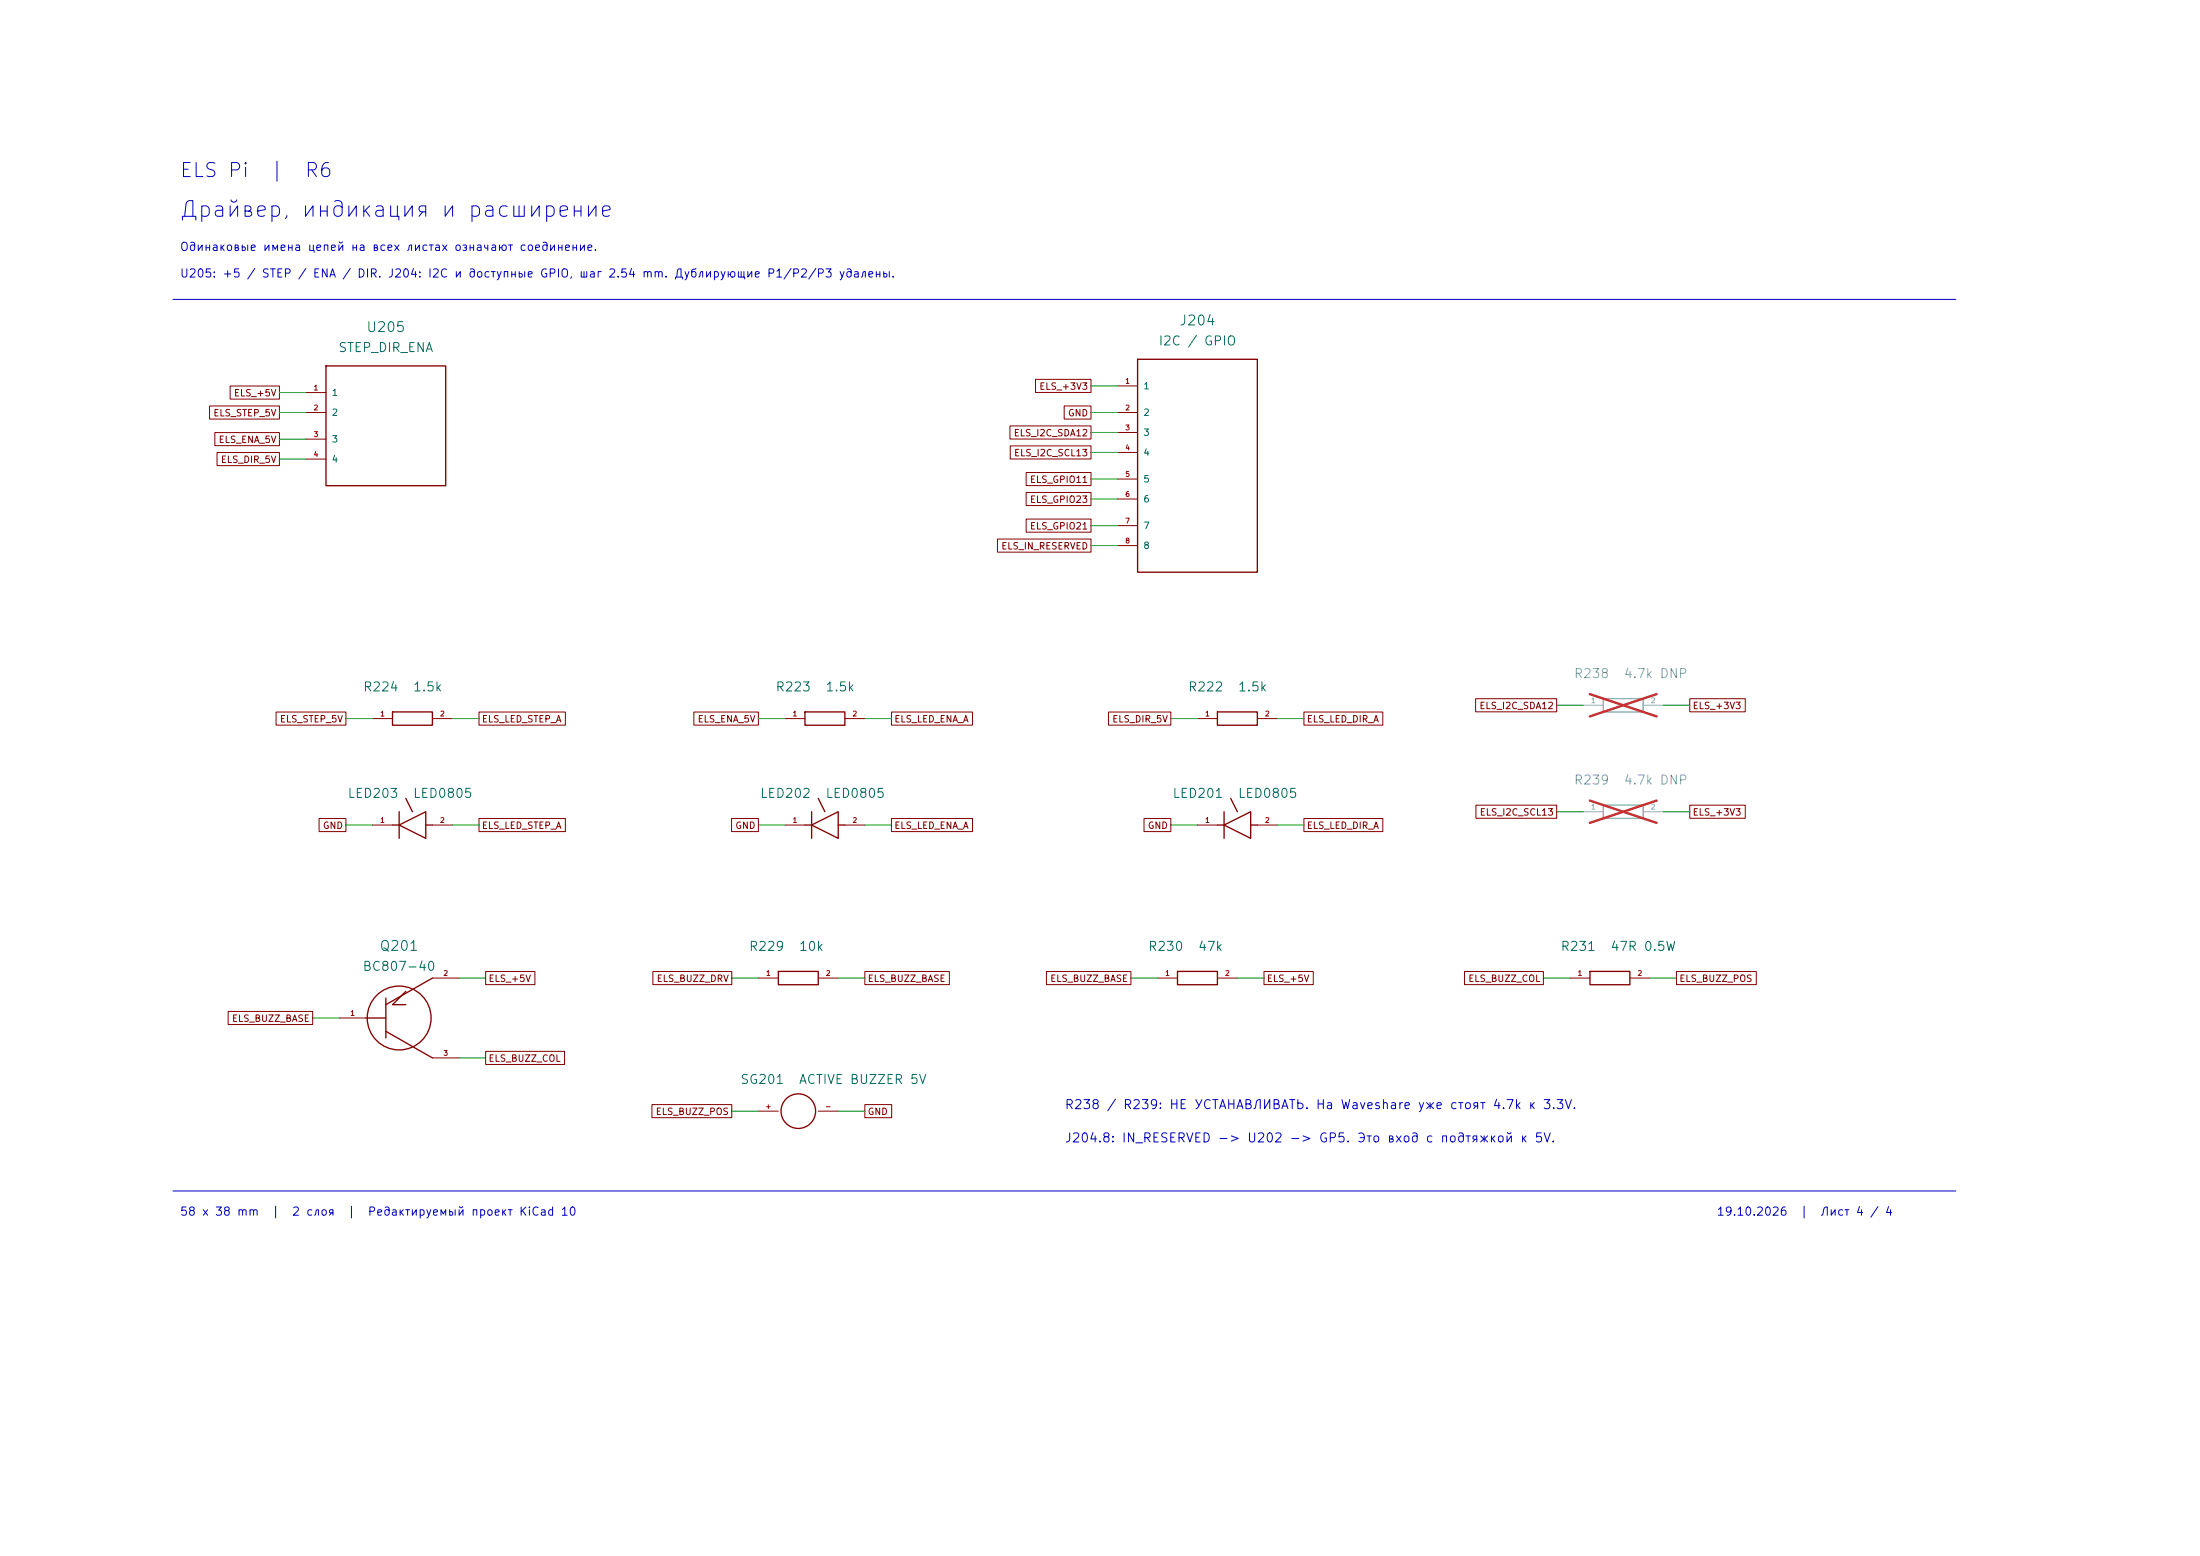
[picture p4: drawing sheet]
<svg xmlns="http://www.w3.org/2000/svg" width="420mm" height="297mm" viewBox="0 0 420 297" stroke-linecap="round" stroke-linejoin="round" font-family="sans-serif">
<g fill="none" stroke="#840000" stroke-width=".25">
<path d="M62.2 69.9h22.9v22.8h-22.9zM217.2 68.6h22.8v40.6h-22.8zM74.9 135.9h7.6v2.5h-7.6zM153.7 135.9h7.6v2.5h-7.6zM232.4 135.9h7.6v2.5h-7.6zM74.9 157.5h1.3M76.2 157.5l5.1-2.6v5.1zM76.2 154.9v5.1M77.5 152.4l1.2 2.5M81.3 157.5h1.2M153.7 157.5h1.2M154.9 157.5l5.1-2.6v5.1z"/>
<path d="M154.9 154.9v5.1M156.2 152.4l1.3 2.5M160 157.5h1.3M232.4 157.5h1.3M233.7 157.5l5.1-2.6v5.1zM233.7 154.9v5.1M234.9 152.4l1.3 2.5M238.8 157.5h1.2M69.8 194.3h3.9M73.7 190.5v7.6M73.7 196.9l8.8 5M77.5 189.2l-2.6 2.6h2.6"/>
<path d="M82.5 186.7l-8.8 5.1M148.6 185.4h7.6v2.6h-7.6zM224.8 185.4h7.6v2.6h-7.6zM303.5 185.4h7.6v2.6h-7.6z"/>
<circle cx="76.2" cy="194.3" r="6.1"/>
<circle cx="152.4" cy="212.1" r="3.3"/>
</g>
<g fill="none" stroke="#840000" stroke-width=".19">
<path d="M40 77.5h13.3v2.5h-13.3zM43.9 73.7h9.4v2.5h-9.4zM58.4 78.7h3.8M58.4 74.9h3.8M197.7 72.4h10.6v2.5h-10.6zM203.2 77.5h5.1v2.5h-5.1zM213.4 73.7h3.8M213.4 78.7h3.8M41 82.6h12.3v2.5h-12.3zM41.4 86.4h11.9v2.5h-11.9zM58.4 83.8h3.8M58.4 87.6h3.8"/>
<path d="M192.8 81.3h15.5v2.5h-15.5zM192.9 85.1h15.4v2.5h-15.4zM195.9 90.2h12.4v2.5h-12.4zM195.9 99.1h12.4v2.5h-12.4zM195.9 94h12.4v2.5h-12.4zM213.4 82.6h3.8M213.4 86.4h3.8M213.4 91.4h3.8M213.4 95.3h3.8M190.4 102.9h17.9v2.5h-17.9zM213.4 100.3h3.8M213.4 104.1h3.8"/>
<path d="M52.7 135.9h13.3v2.5h-13.3zM71.1 137.2h3.8M82.5 137.2h3.9M91.4 135.9h16.5v2.5h-16.5zM132.5 135.9h12.3v2.5h-12.3zM149.9 137.2h3.8M161.3 137.2h3.8M170.2 135.9h15.5v2.5h-15.5zM211.6 135.9h11.9v2.5h-11.9zM228.6 137.2h3.8M240 137.2h3.8M248.9 135.9h15.1v2.5h-15.1z"/>
<path d="M281.7 133.4h15.5v2.5h-15.5zM322.6 133.4h10.6v2.5h-10.6zM60.9 156.2h5.1v2.5h-5.1zM71.1 157.5h3.8M82.5 157.5h3.9M91.4 156.2h16.5v2.5h-16.5zM139.7 156.2h5.1v2.5h-5.1zM149.9 157.5h3.8M161.3 157.5h3.8M170.2 156.2h15.5v2.5h-15.5zM218.4 156.2h5.1v2.5h-5.1zM228.6 157.5h3.8"/>
<path d="M240 157.5h3.8M248.9 156.2h15.1v2.5h-15.1zM281.8 153.7h15.4v2.5h-15.4zM322.6 153.7h10.6v2.5h-10.6zM43.6 193.1h16.1v2.5h-16.1zM64.8 194.3h5M82.5 186.7h5.1M92.7 185.4h9.4v2.5h-9.4zM124.6 185.4h15.1v2.5h-15.1zM144.8 186.7h3.8M156.2 186.7h3.8M165.1 185.4h16.1v2.5h-16.1z"/>
<path d="M199.8 185.4h16.1v2.5h-16.1zM221 186.7h3.8M232.4 186.7h3.8M241.3 185.4h9.4v2.5h-9.4zM279.6 185.4h15v2.5h-15zM299.7 186.7h3.8M311.1 186.7h3.9M320 185.4h15.3v2.5h-15.3zM82.5 201.9h5.1M92.7 200.7h15.1v2.5h-15.1zM124.5 210.8h15.2v2.5h-15.2zM144.8 212.1h3.8"/>
<path d="M156.2 212.1h3.8M165.1 210.8h5.1v2.5h-5.1z"/>
</g>
<path d="M306.1 133.4h7.6v2.5h-7.6zM306.1 153.7h7.6v2.5h-7.6z" fill="none" stroke="#9c9b98" stroke-width=".25"/>
<path d="M302.3 134.6h3.8M313.7 134.6h3.8M302.3 154.9h3.8M313.7 154.9h3.8" fill="none" stroke="#9c9b98" stroke-width=".19"/>
<path d="M303.5 132.5l12.8 4.2M316.3 132.5l-12.8 4.2M303.5 152.8l12.8 4.3M316.3 152.8l-12.8 4.3" fill="none" stroke="#e12e31" stroke-width=".46"/>
<path d="M33 57.2h340.4M33 227.3h340.4" fill="none" stroke="#0000c2" stroke-width=".19"/>
<g fill="none" stroke="#009600" stroke-width=".19">
<path d="M53.3 74.9h5.1M53.3 78.7h5.1M208.3 73.7h5.1M208.3 78.7h5.1M53.3 87.6h5.1M53.3 83.8h5.1M208.3 95.3h5.1M208.3 82.6h5.1M208.3 86.4h5.1M208.3 91.4h5.1M208.3 100.3h5.1M208.3 104.1h5.1"/>
<path d="M66 137.2h5.1M86.4 137.2h5M144.8 137.2h5.1M165.1 137.2h5.1M223.5 137.2h5.1M243.8 137.2h5.1M297.2 134.6h5.1M317.5 134.6h5.1M66 157.5h5.1M86.4 157.5h5M144.8 157.5h5.1M165.1 157.5h5.1"/>
<path d="M223.5 157.5h5.1M243.8 157.5h5.1M297.2 154.9h5.1M317.5 154.9h5.1M59.7 194.3h5.1M87.6 186.7h5.1M139.7 186.7h5.1M160 186.7h5.1M215.9 186.7h5.1M236.2 186.7h5.1M294.6 186.7h5.1M315 186.7h5"/>
<path d="M87.6 201.9h5.1M139.7 212.1h5.1M160 212.1h5.1"/>
</g>
<text font-size="3" fill="#0000c2" x="34.1" y="42.2">Драйвер, индикация и расширение</text>
<g font-size="2.7" fill="#0000c2">
<text x="34.1" y="34.5">ELS Pi</text>
<text x="51.3" y="34.5">|</text>
<text x="58" y="34.5">R6</text>
</g>
<g font-size="1.9" fill="#006464">
<text x="69.8" y="63.9">U205</text>
<text x="225" y="62.6">J204</text>
<text x="72.3" y="182">Q201</text>
</g>
<g font-size="1.7" fill="#006464">
<text x="64.5" y="67.6">STEP_DIR_ENA</text>
<text x="221" y="66.4">I2C / GPIO</text>
<text x="69.2" y="132.4">R224</text>
<text x="78.7" y="132.4">1.5k</text>
<text x="147.9" y="132.4">R223</text>
<text x="157.5" y="132.4">1.5k</text>
<text x="226.7" y="132.4">R222</text>
<text x="236.2" y="132.4">1.5k</text>
<text x="66.2" y="152.7">LED203</text>
<text x="78.7" y="152.7">LED0805</text>
<text x="145" y="152.7">LED202</text>
<text x="157.5" y="152.7">LED0805</text>
<text x="223.7" y="152.7">LED201</text>
<text x="236.2" y="152.7">LED0805</text>
<text x="69.1" y="185.7">BC807-40</text>
<text x="142.9" y="181.9">R229</text>
<text x="152.4" y="181.9">10k</text>
<text x="219.1" y="181.9">R230</text>
<text x="228.6" y="181.9">47k</text>
<text x="297.8" y="181.9">R231</text>
<text x="307.3" y="181.9">47R 0.5W</text>
<text x="141.2" y="207.3">SG201</text>
<text x="152.4" y="207.3">ACTIVE BUZZER 5V</text>
</g>
<g font-size="1.7" fill="#939391">
<text x="300.3" y="129.9">R238</text>
<text x="309.9" y="129.9">4.7k DNP</text>
<text x="300.3" y="150.2">R239</text>
<text x="309.9" y="150.2">4.7k DNP</text>
</g>
<g font-size="1.7" fill="#0000c2">
<text x="203.1" y="212.1">R238 / R239: НЕ УСТАНАВЛИВАТЬ. На Waveshare уже стоят 4.7k к 3.3V.</text>
<text x="203.1" y="218.5">J204.8: IN_RESERVED -&gt; U202 -&gt; GP5. Это вход с подтяжкой к 5V.</text>
</g>
<g font-size="1.6" fill="#0000c2">
<text x="34.2" y="48.3">Одинаковые имена цепей на всех листах означают соединение.</text>
<text x="34.2" y="53.4">U205: +5 / STEP / ENA / DIR. J204: I2C и доступные GPIO, шаг 2.54 mm. Дублирующие P1/P2/P3 удалены.</text>
<text x="34.2" y="232.4">58 x 38 mm</text>
<text x="51.7" y="232.4">|</text>
<text x="55.6" y="232.4">2 слоя</text>
<text x="66.2" y="232.4">|</text>
<text x="70.1" y="232.4">Редактируемый проект KiCad 10</text>
<text x="327.6" y="232.4">19.10.2026</text>
<text x="343.5" y="232.4">|</text>
<text x="347.4" y="232.4">Лист 4 / 4</text>
</g>
<g font-size="1.3" fill="#840000">
<text x="44.6" y="76">ELS_+5V</text>
<text x="198.3" y="74.7">ELS_+3V3</text>
<text x="40.6" y="79.8">ELS_STEP_5V</text>
<text x="193.4" y="83.6">ELS_I2C_SDA12</text>
<text x="203.8" y="79.8">GND</text>
<text x="41.6" y="84.9">ELS_ENA_5V</text>
<text x="42.1" y="88.7">ELS_DIR_5V</text>
<text x="193.5" y="87.4">ELS_I2C_SCL13</text>
<text x="196.5" y="92.5">ELS_GPIO11</text>
<text x="196.5" y="101.4">ELS_GPIO21</text>
<text x="196.5" y="96.3">ELS_GPIO23</text>
<text x="191" y="105.2">ELS_IN_RESERVED</text>
<text x="282.3" y="135.7">ELS_I2C_SDA12</text>
<text x="323" y="135.7">ELS_+3V3</text>
<text x="53.3" y="138.2">ELS_STEP_5V</text>
<text x="91.9" y="138.2">ELS_LED_STEP_A</text>
<text x="133.1" y="138.2">ELS_ENA_5V</text>
<text x="170.6" y="138.2">ELS_LED_ENA_A</text>
<text x="212.2" y="138.2">ELS_DIR_5V</text>
<text x="249.4" y="138.2">ELS_LED_DIR_A</text>
<text x="282.4" y="156">ELS_I2C_SCL13</text>
<text x="323" y="156">ELS_+3V3</text>
<text x="61.5" y="158.5">GND</text>
<text x="91.9" y="158.5">ELS_LED_STEP_A</text>
<text x="140.3" y="158.5">GND</text>
<text x="170.6" y="158.5">ELS_LED_ENA_A</text>
<text x="219" y="158.5">GND</text>
<text x="249.4" y="158.5">ELS_LED_DIR_A</text>
<text x="93.2" y="187.7">ELS_+5V</text>
<text x="125.3" y="187.7">ELS_BUZZ_DRV</text>
<text x="165.5" y="187.7">ELS_BUZZ_BASE</text>
<text x="200.4" y="187.7">ELS_BUZZ_BASE</text>
<text x="241.7" y="187.7">ELS_+5V</text>
<text x="280.2" y="187.7">ELS_BUZZ_COL</text>
<text x="320.5" y="187.7">ELS_BUZZ_POS</text>
<text x="44.2" y="195.3">ELS_BUZZ_BASE</text>
<text x="93.2" y="203">ELS_BUZZ_COL</text>
<text x="125.1" y="213.1">ELS_BUZZ_POS</text>
<text x="165.5" y="213.1">GND</text>
</g>
<g font-size="1.3" fill="#006464">
<text x="63.2" y="75.9">1</text>
<text x="218.2" y="74.6">1</text>
<text x="63.2" y="79.7">2</text>
<text x="218.2" y="79.7">2</text>
<text x="218.2" y="83.5">3</text>
<text x="63.2" y="84.8">3</text>
<text x="63.2" y="88.6">4</text>
<text x="218.2" y="87.3">4</text>
<text x="218.2" y="92.4">5</text>
<text x="218.2" y="96.2">6</text>
<text x="218.2" y="101.3">7</text>
<text x="218.2" y="105.1">8</text>
</g>
<g font-size="1" fill="#a90000">
<text x="59.8" y="74.7">1</text>
<text x="214.7" y="73.5">1</text>
<text x="59.8" y="78.5">2</text>
<text x="59.8" y="83.6">3</text>
<text x="214.7" y="78.5">2</text>
<text x="214.7" y="82.4">3</text>
<text x="59.8" y="87.4">4</text>
<text x="214.7" y="86.2">4</text>
<text x="214.7" y="91.2">5</text>
<text x="214.7" y="95.1">6</text>
<text x="214.7" y="100.1">7</text>
<text x="214.7" y="103.9">8</text>
<text x="72.5" y="137">1</text>
<text x="83.9" y="137">2</text>
<text x="151.2" y="137">1</text>
<text x="162.6" y="137">2</text>
<text x="230" y="137">1</text>
<text x="241.4" y="137">2</text>
<text x="72.5" y="157.3">1</text>
<text x="83.9" y="157.3">2</text>
<text x="151.2" y="157.3">1</text>
<text x="162.6" y="157.3">2</text>
<text x="230" y="157.3">1</text>
<text x="241.4" y="157.3">2</text>
<text x="84.5" y="186.5">2</text>
<text x="146.1" y="186.5">1</text>
<text x="157.6" y="186.5">2</text>
<text x="222.3" y="186.5">1</text>
<text x="233.8" y="186.5">2</text>
<text x="301.1" y="186.5">1</text>
<text x="312.5" y="186.5">2</text>
<text x="66.8" y="194.1">1</text>
<text x="84.5" y="201.7">3</text>
<text x="146" y="211.9">+</text>
<text x="157.4" y="211.9">-</text>
</g>
<g font-size="1" fill="#a5a4a2">
<text x="303.6" y="134.4">1</text>
<text x="315" y="134.4">2</text>
<text x="303.6" y="154.7">1</text>
<text x="315" y="154.7">2</text>
</g>
</svg>
